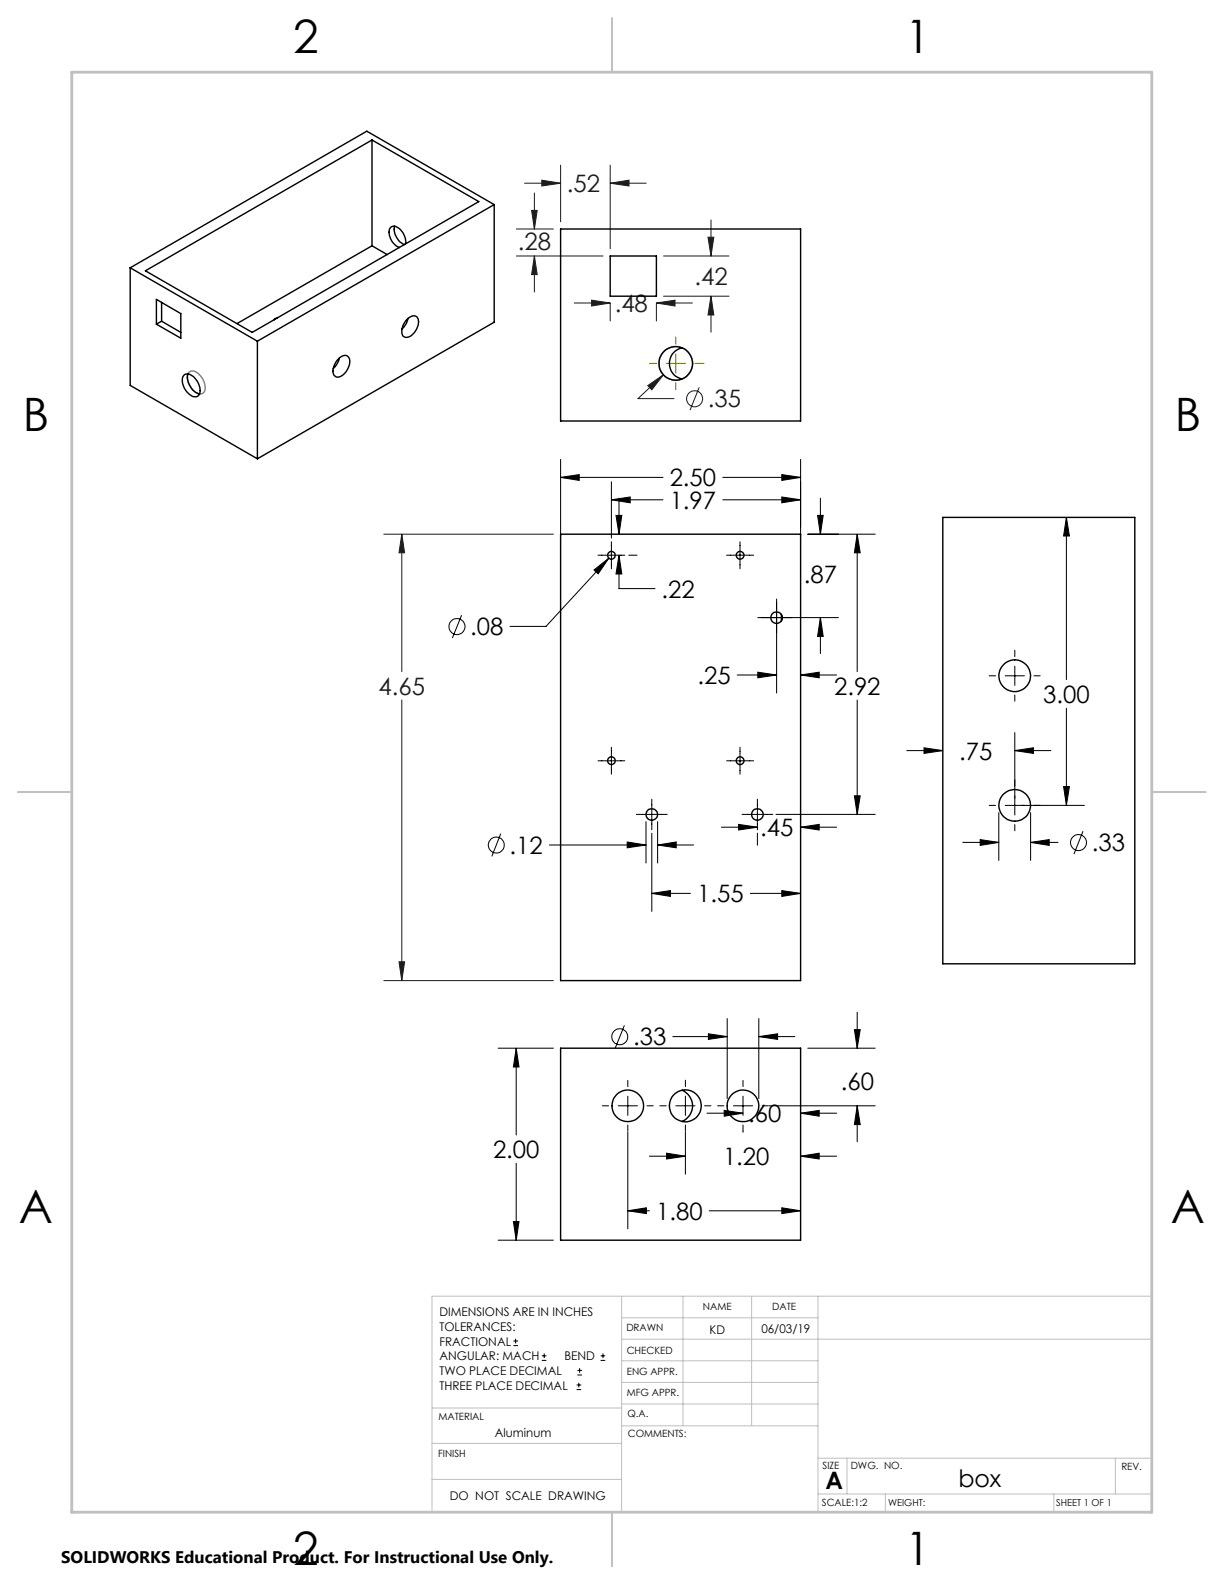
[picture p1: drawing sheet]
<svg xmlns="http://www.w3.org/2000/svg" width="216mm" height="279mm" viewBox="0 0 216 279" stroke-linecap="round" stroke-linejoin="round" font-family="sans-serif">
<g fill="none" stroke="#000" stroke-width=".18">
<path d="M98.9 84.2l3.3-.5v1zM98.9 81v13.7M98.9 84.2h18M105.5 97.9h4.7M107.4 98.5l-11.1 12h-6.3M107.8 88.2l3.4-.5v1zM107.8 85v9.9M107.8 88.2h9.1M107.8 95.6v4.7M108.7 90.9h1l-.5 3.3zM109.2 97.9l.5 3.3h-1zM109.2 97.9v5.9h6.3"/>
<path d="M109.2 87.9v6.3M110.9 97.9h1.5M127.5 84.2h13.7M127.5 88.2h13.7M128.2 97.9h4.7M130.5 95.6v4.7M137.9 83.7l3.3 .5-3.3 .5zM137.9 87.7l3.3 .5-3.3 .5zM141.2 81v13.7M142.5 94.2h11.9M144.2 90.9h1l-.5 3.3zM144.7 87.9v6.3"/>
<path d="M151.2 94.2l.5 3.3h-1zM151.2 94.2v24.3M188.1 91.3l.5 3.2h-1zM188.1 91.3v28.6M81.4 108.5l-1.6 4M104.8 100.5l2.6-2-1.9 2.7zM130 119.1h7M133.7 118.6l3.3 .5-3.3 .5zM133.7 108.9h14.2M137 105.7v16.5M141.2 119.1l3.3-.5v1zM141.2 119.1h6.4"/>
<path d="M144.7 108.9l.5 3.4h-1zM144.7 108.9v6.4M174.5 119.2h1.1M177.3 119.2h3.4M179 114.7v1.1M179 117.5v3.4M182.4 119.2h1.1M105.5 134.2h4.7M107.8 131.8v4.8M128.2 134.2h4.7M130.5 131.8v4.8M151.2 123.5v20.2"/>
<path d="M159.9 132.4h6.4M163 131.9l3.3 .5-3.3 .5zM179 132.4l3.3-.5v1zM179 122.6v1.1M179 129.2v14.6M179 132.4h6.3M187.6 138.7h1l-.5 3.4zM188.1 124.9v17.2M88.3 147l-1.6 4.1M96.9 149h17M110.6 148.5l3.3 .5-3.3 .5zM112.3 143.7h5.4"/>
<path d="M113.9 144.9v7.3M115 157.6l3.3-.5v1zM115 147v13.8M115 157.6h6.8M115 141v5.4M116 149l3.3-.5v1zM116 144.9v7.3M116 149h6.3M127.2 145.9h6.4M130.3 145.4l3.3 .5-3.3 .5zM130.9 143.7h5.4M132.4 157.6h8.8"/>
<path d="M133.6 141v5.4M133.6 147v2.1M136.9 143.7h17.5M137.9 157.1l3.3 .5-3.3 .5zM141.2 145.9l3.3-.5v1zM141.2 145.9h6.4M150.7 140.4h1l-.5 3.3zM169.8 148.6h6.4M172.9 148.1l3.3 .5-3.3 .5zM174.5 142.1h1.1M176.2 143.3v8.5M179 145.5v1"/>
<path d="M181.8 148.6l3.3-.5v1zM181.8 143.3v8.5M181.8 148.6h4.8M191 146.6l-1.6 4M191.3 142.1h-14M128.3 179.7v14.1M133.8 179.7v14.1M151.2 178.5v6.4M87.9 184.9h9.7M91.1 184.9l.4 3.3h-.9zM91.1 184.9v15.3M106.3 195.1h1.1"/>
<path d="M109 195.1h3.4M110.1 180.9l-1.6 4M110.7 199.7v17M110.7 190.6v1.1M110.7 193.4v3.3M110.7 198.4v1.1M114.1 195.1h1.1M116.4 195.1h1.1M118.7 182.8h9.6M119.2 195.1h3.4M120.9 199.7v7.4M120.9 190.5v1.2"/>
<path d="M120.9 193.4v3.3M120.9 198.4v1.2M124.3 195.1h1.1M124.7 196.4h6.4M125 182.4l3.3 .4-3.3 .5zM126.6 195.1h1.1M127.7 195.9l3.4 .5-3.4 .5zM129.4 195.1h3.4M131.1 190.6v1.1M131.1 193.4v3.3M131.1 198.4v1.3M133.8 182.8l3.4-.4v.9z"/>
<path d="M133.8 182.8h6.4M134.4 195.1h1.1M135.7 195.1h18.7M141.2 196.4l3.3-.5v1zM141.2 196.4h6.4M142.5 184.9h11.9M150.7 181.6h1l-.5 3.3zM151.2 195.1l.5 3.3h-1zM151.2 195.1v6.3M87.9 218.8h9.7M90.6 215.5h.9l-.4 3.3zM91.1 205.2v13.6"/>
<path d="M110.7 213.6l3.3-.6v1.1zM110.7 213.6h3.8M114.5 203.9h6.4M117.6 203.4l3.3 .5-3.3 .5zM125.1 213.6h16.1M137.9 213l3.3 .6-3.3 .5zM141.2 203.9l3.3-.5v1zM141.2 203.9h6.4M90.6 237.3h.8M90.6 236.5h.8M90.9 236.1v.9M95.6 240h.8"/>
<path d="M95.6 239.1h.8M96 238.7v.8M105.9 240h.9M105.9 239.1h.9M106.4 238.7v.8M101.7 245.1h.8M101.7 244.3h.8M101.8 242.5h.9M101.8 241.7h.9M102.1 243.9v.8M102.2 241.3v.8"/>
<circle cx="80.6" cy="110.5" r="1.42"/>
<circle cx="87.5" cy="149.1" r="1.4"/>
<circle cx="190.2" cy="148.6" r="1.42"/>
<circle cx="109.3" cy="182.9" r="1.42"/>
</g>
<g fill="none" stroke="#1d1d1d" stroke-width=".18">
<path d="M92.5 32.3h6.4M93.8 37.1h1l-.5 3.3zM94.3 34v6.4M95.6 31.8l3.3 .5-3.3 .5zM98.9 29.1v10M107.6 32.3l3.3-.5v1zM107.6 29.1v14.8M107.6 32.3h6.4M125.4 38.8v6.4M91.1 45.2h15.3M91.1 40.4h6.5M94.3 45.2l.5 3.2h-1z"/>
<path d="M94.3 45.2v6.3M101.3 53.4h6.3M104.4 53l3.2 .4-3.2 .6zM107.6 53.5v3.1M115.8 53.4l3.3-.4v1zM115.8 53.5v3.1M115.8 53.4h6.3M117.1 52.2h11.5M117.1 45.2h11.5M124.9 41.8h1l-.5 3.4zM125.4 52.2l.5 3.4h-1zM125.4 52.2v6.4"/>
<path d="M114.3 68l2.7-1.9-2 2.7zM117 66.1l-4.5 4.2h6.4M123.3 68.3l-1.6 4.1M67.7 94.2h29.9M70.9 94.2l.5 3.3h-1zM70.9 94.2v24.3M70.9 123.5v49.5M67.7 173h29.9M70.4 169.7h1l-.5 3.3z"/>
<circle cx="122.5" cy="70.3" r="1.42"/>
</g>
<g fill="none" stroke="#808080" stroke-width=".25">
<path d="M33.3 65.7a1.32 1.32 0 0 1 2 .5 2.69 2.69 0 0 1 .6 3 1.31 1.31 0 0 1-1.8-.3 2.84 2.84 0 0 1-.8-3.2z"/>
<circle cx="119.2" cy="64.1" r="2.97"/>
</g>
<g fill="none" stroke="#c0c0c0" stroke-width=".18">
<path d="M109.6 228.6v38.1M109.6 232.4h34.7M109.6 236.2h93.6M120.5 228.6v22.9M132.6 228.6v22.9M144.3 228.6v38.1M203.2 228.6h-127v38.1M76.2 254.6h33.4M76.2 248.4h33.4M109.6 251.5h34.7M109.6 240h34.7M109.6 243.8h34.7"/>
<path d="M109.6 247.7h34.7M144.3 257.2h58.9M149.4 257.2v6.3M196.7 257.2v6.3M76.2 260.9h33.4M144.3 263.5h58.9M156.2 263.5v3.2M185.9 263.5v3.2"/>
</g>
<path d="M108 3.2v9.5M3.1 139.7h9.6M203.2 139.7h9.5M108 266.7v9.6" fill="none" stroke="#c0c0c0" stroke-width=".25"/>
<path d="M12.7 12.7h190.5v254h-190.5z" fill="none" stroke="#c0c0c0" stroke-width=".5"/>
<path d="M119.2 59.4v1.3M114.5 64.1h1.3M117.5 64.1h3.4M119.2 62.4v3.4M119.2 67.5v1.3M122.6 64.1h1.6" fill="none" stroke="#808000" stroke-width=".18"/>
<path d="M98.9 84.2l3.3-.5v1zM137.9 83.7l3.3 .5-3.3 .5zM110.6 148.5l3.3 .5-3.3 .5zM116 149l3.3-.5v1zM130.3 145.4l3.3 .5-3.3 .5zM141.2 145.9l3.3-.5v1zM115 157.6l3.3-.5v1zM137.9 157.1l3.3 .5-3.3 .5zM150.7 140.4h1l-.5 3.3zM151.2 94.2l.5 3.3h-1zM133.7 118.6l3.3 .5-3.3 .5zM141.2 119.1l3.3-.5v1zM144.7 108.9l.5 3.4h-1zM144.2 90.9h1l-.5 3.3zM104.8 100.5l.7 .7 1.9-2.7zM107.8 88.2l3.4-.5v1zM137.9 87.7l3.3 .5-3.3 .5zM109.2 97.9l.5 3.3h-1zM108.7 90.9h1l-.5 3.3zM90.6 215.5h.9l-.4 3.3zM91.1 184.9l.4 3.3h-.9zM133.8 182.8l3.4-.4v.9zM125 182.4l3.3 .4-3.3 .5zM151.2 195.1l.5 3.3h-1zM150.7 181.6h1l-.5 3.3zM127.7 195.9l3.4 .5-3.4 .5zM141.2 196.4l3.3-.5v1zM117.6 203.4l3.3 .5-3.3 .5zM141.2 203.9l3.3-.5v1zM110.7 213.6l3.3-.6v1.1zM137.9 213l3.3 .6-3.3 .5zM172.9 148.1l3.3 .5-3.3 .5zM181.8 148.6l3.3-.5v1zM179 132.4l3.3-.5v1zM163 131.9l3.3 .5-3.3 .5zM187.6 138.7h1l-.5 3.4zM188.1 91.3l.5 3.2h-1z" fill="#000"/>
<path d="M70.9 94.2l.5 3.3h-1zM70.4 169.7h1l-.5 3.3zM125.4 52.2l.5 3.4h-1zM124.9 41.8h1l-.5 3.4zM104.4 53l3.2 .4-3.2 .6zM115.8 53.4l3.3-.4v1zM94.3 45.2l.5 3.2h-1zM93.8 37.1h1l-.5 3.3zM114.3 68l.7 .8 2-2.7zM107.6 32.3l3.3-.5v1zM95.6 31.8l3.3 .5-3.3 .5z" fill="#1d1d1d"/>
<g fill="none" stroke="#000" stroke-width=".25">
<path d="M65.6 24.7v18.7M69.6 39.9a3 3 0 0 0 1.8 3.2M87.2 36.1l-41.8 24.1M87.2 36.1v20.7l-41.8 24.1M87.2 36.1l-22.5-13-41.7 24.1M23 47.2l22.4 13M23 47.2v20.8l22.4 12.9M25.6 47.8l40-23.1 18.9 10.9-40 23zM27.6 52.8l4.3 2.5v4.4l-4.3-2.5zM28.5 56.7l-.9 .5M28.5 56.7l3.4 1.9M28.5 53.3v3.4"/>
<path d="M48.9 56.1l-.4 .1-.1 .2M65.6 43.4l-23.8 13.7M65.6 43.4l2.7 1.5M71.5 43a2.81 2.81 0 0 0-2.1-3.1 .97 .97 0 0 0-.7 1.3 3 3 0 0 0 1.7 2.5M71.7 56.4a1.38 1.38 0 0 1 1.9-.5 2.56 2.56 0 0 1-1 3.2 1.02 1.02 0 0 1-1.3 .3 1.02 1.02 0 0 1-.4-1.3l.1-.6zM72 56.2a3.3 3.3 0 0 1-1.1 1.8M98.9 40.4h42.3v33.9h-42.3zM107.6 45.2h8.2v7h-8.2zM32.6 66.1a1.82 1.82 0 0 1 2.1 1 2.4 2.4 0 0 1 .3 2.6 1.27 1.27 0 0 1-1.8-.4 2.58 2.58 0 0 1-.8-3.1zM33.2 66a3.1 3.1 0 0 0 2 3.5M45.4 60.2v20.7M59.5 63.5a1.27 1.27 0 0 1 2-.5 2.73 2.73 0 0 1-1.1 3.2 .99 .99 0 0 1-1.3 .2 .99 .99 0 0 1-.4-1.2l.3-.9z"/>
<path d="M59.9 63.1a3.7 3.7 0 0 1-1.1 1.9M120.3 61.3a2.81 2.81 0 0 0-2.2 2.8 2.81 2.81 0 0 0 2.2 2.8M98.9 94.2h42.3v78.8h-42.3zM166.3 91.3h33.9v78.7h-33.9zM137.8 108.4v1.1M98.9 184.9h42.3v33.9h-42.3zM120.3 192.3a2.96 2.96 0 0 1 1.9 2.8 2.96 2.96 0 0 1-1.9 2.7"/>
<circle cx="119.2" cy="64.1" r="2.97"/>
<circle cx="107.8" cy="98" r=".68"/>
<circle cx="130.5" cy="97.9" r=".68"/>
<circle cx="137" cy="108.9" r="1.01"/>
<circle cx="179" cy="119.2" r="2.8"/>
<circle cx="107.9" cy="134.2" r=".69"/>
<circle cx="130.5" cy="134.2" r=".68"/>
<circle cx="115" cy="143.7" r="1.01"/>
<circle cx="133.6" cy="143.7" r="1.01"/>
<circle cx="179" cy="142.1" r="2.8"/>
<circle cx="110.7" cy="195.1" r="2.79"/>
<circle cx="120.9" cy="195.1" r="2.81"/>
<circle cx="131.1" cy="195.1" r="2.79"/>
</g>
<g font-size="8.1">
<text x="51.7" y="9.3">2</text>
<text x="159.7" y="9.3">1</text>
<text x="4" y="76">B</text>
<text x="207.2" y="76">B</text>
<text x="3.3" y="215.7">A</text>
<text x="206.5" y="215.7">A</text>
<text x="51.7" y="276">2</text>
<text x="159.7" y="276">1</text>
</g>
<g font-size="4.2" fill="#1d1d1d">
<text x="100" y="33.9">.52</text>
<text x="91.3" y="44.2">.28</text>
<text x="122.5" y="50.3">.42</text>
<text x="108.4" y="55">.48</text>
<text x="124.9" y="71.9">.35</text>
<text x="66.8" y="122.5">4.65</text>
</g>
<g font-size="4.2">
<text x="118.1" y="89.7">1.97</text>
<text x="118.1" y="85.8">2.50</text>
<text x="116.7" y="105.4">.22</text>
<text x="141.8" y="102.9">.87</text>
<text x="82.9" y="112.1">.08</text>
<text x="123" y="120.7">.25</text>
<text x="147.1" y="122.6">2.92</text>
<text x="184" y="124">3.00</text>
<text x="169.2" y="134">.75</text>
<text x="134.1" y="147.5">.45</text>
<text x="89.9" y="150.6">.12</text>
<text x="192.6" y="150.2">.33</text>
<text x="123" y="159.2">1.55</text>
<text x="111.7" y="184.4">.33</text>
<text x="132" y="197.9">.60</text>
<text x="148.3" y="192.3">.60</text>
<text x="87" y="204.3">2.00</text>
<text x="127.5" y="205.5">1.20</text>
<text x="115.7" y="215.1">1.80</text>
<text x="145.6" y="262.7">A</text>
<text x="169" y="262.4">box</text>
</g>
<text font-size="3" x="10.8" y="275.7">SOLIDWORKS Educational Product. For Instructional Use Only.</text>
<g font-size="2.1">
<text x="77.5" y="232.2">DIMENSIONS ARE IN INCHES</text>
<text x="77.5" y="234.7">TOLERANCES:</text>
<text x="77.5" y="237.3">FRACTIONAL</text>
<text x="77.5" y="239.9">ANGULAR: MACH</text>
<text x="99.6" y="239.9">BEND</text>
<text x="125.1" y="235.2">KD</text>
<text x="134.3" y="235.2">06/03/19</text>
<text x="77.5" y="242.5">TWO PLACE DECIMAL</text>
<text x="77.5" y="245.1">THREE PLACE DECIMAL</text>
<text x="87.3" y="253.4">Aluminum</text>
<text x="79.3" y="264.6">DO NOT SCALE DRAWING</text>
</g>
<g font-size="1.8">
<text x="124" y="231.1">NAME</text>
<text x="136.2" y="231.1">DATE</text>
<text x="110.5" y="234.8">DRAWN</text>
<text x="110.5" y="238.9">CHECKED</text>
<text x="110.6" y="242.5">ENG APPR.</text>
<text x="77.3" y="250.5">MATERIAL</text>
<text x="110.6" y="246.3">MFG APPR.</text>
<text x="110.7" y="250">Q.A.</text>
<text x="77.3" y="257">FINISH</text>
<text x="110.7" y="253.5">COMMENTS:</text>
<text x="145.1" y="259">SIZE</text>
<text x="150.1" y="259.1">DWG. NO.</text>
<text x="197.8" y="259.2">REV.</text>
<text x="145" y="265.7">SCALE:1:2</text>
</g>
<g font-size="1.7">
<text x="156.7" y="265.7">WEIGHT:</text>
<text x="186.3" y="265.7">SHEET 1 OF 1</text>
</g>
</svg>
